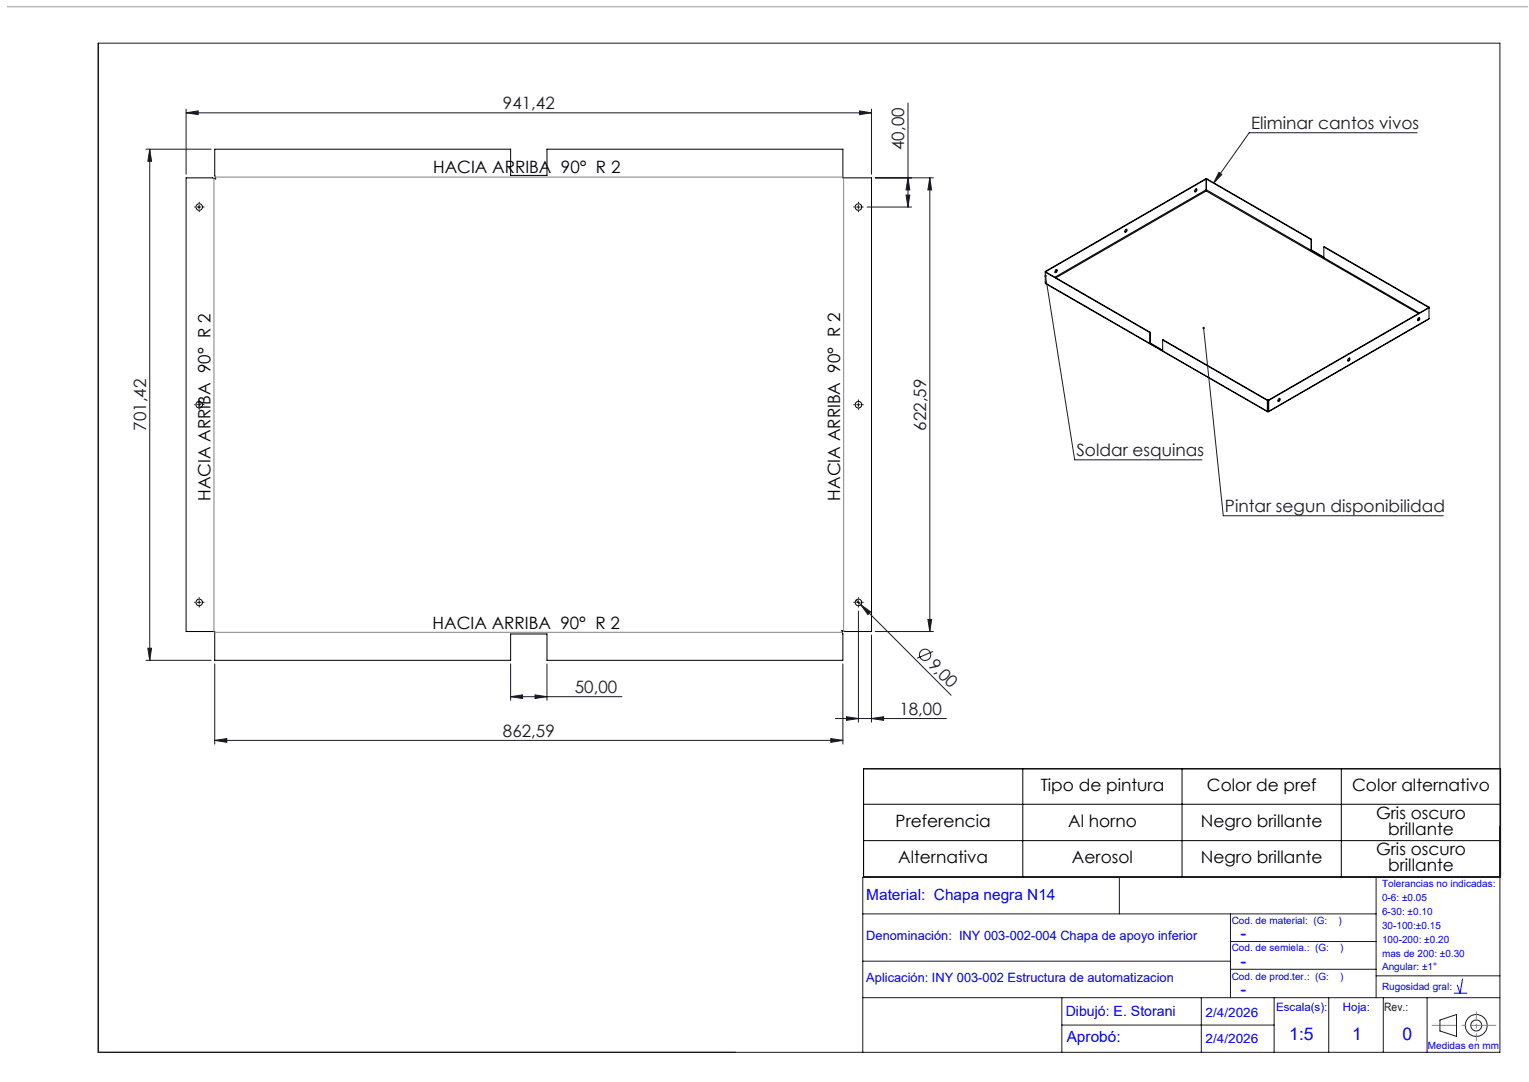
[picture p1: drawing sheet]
<svg xmlns="http://www.w3.org/2000/svg" width="420mm" height="297mm" viewBox="0 0 420 297" stroke-linecap="round" stroke-linejoin="round" font-family="sans-serif">
<g fill="none" stroke="#000" stroke-width=".27">
<path d="M51.1 48.8h7.2l1 .3-.3-.9v-7.2h81.3v7.2h9.9v-7.2h81.3v7.8h7.9v124.6h-7.2l-1-.3 .3 .9v7.3h-81.3v-7.3h-9.9v7.3h-81.3v-7.9h-7.9zM328.4 52l.1-.1a.39 .39 0 0 1 .2 .5 .39 .39 0 0 1-.5 .1zM328.6 51.9l-.1 .4-.3 .3M331.3 52.1v.3M331.3 49.2l-44 25.4M331.3 49.2v2.9M331.3 52.1l-41.5 24M331.3 49.2l-44.2 25.3M331.3 52.4l-41.2 23.9M331.3 52.4l58.3 33.6M331.4 52.1l-.1 .3M331.4 49.2l28.7 16.6"/>
<path d="M331.4 49.2l28.9 16.5M331.4 52.1l58.5 33.8M331.4 49.2v2.9M287.1 77.7l61.1 35.3M287.1 77.7l61 35.2M287.1 74.5v3.2M287.1 74.5l.2 .1M287.3 74.6l-.2 .1 28.7 16.6M287.3 74.6l28.7 16.6M287.3 74.6h.1M290 74.1a.28 .28 0 0 1 .4 0 .28 .28 0 0 1-.1 .4 .28 .28 0 0 1-.2 .3 .28 .28 0 0 1-.3-.3zM290.2 74v.4l-.4 .4"/>
<path d="M309.2 63a.28 .28 0 0 1 .4 0 .28 .28 0 0 1-.1 .5 .28 .28 0 0 1-.2 .3 .28 .28 0 0 1-.3-.3zM309.4 62.9l-.1 .6-.3 .2M360.1 65.8v2.9l.2-.1M360.3 68.6l3.3 2M360.3 65.7l-.2 .1M360.3 65.7v2.9M363.6 67.8l28.8 16.6M363.6 67.8l28.9 16.5M363.6 67.8v2.9M315.8 91.3v3l.2-.1M316 94.2l3.4 1.9M316 91.2l-.2 .1"/>
<path d="M316 91.2v3M319.4 93.3v3M319.4 93.3l28.7 16.6M319.4 93.3l28.9 16.6M370.4 98.4l.2-.1a.39 .39 0 0 1 .1 .5 .39 .39 0 0 1-.5 .2zM370.7 98.3l-.1 .4-.4 .3M389.6 87.3a.25 .25 0 0 1 .4 0 .25 .25 0 0 1 0 .3l-.1 .1a.3 .3 0 0 1-.4 .3 .3 .3 0 0 1 0-.5zM389.8 87.2v.5l-.4 .2M392.4 84.5h.1l-44 25.4M392.4 84.5l-44 25.4M392.4 84.4v.1M392.5 87.5l-44 25.5"/>
<path d="M392.5 84.3v3.2M392.5 87.5l-44 25.4M392.5 84.3l-.1 .1M348.1 112.9l.2 .1M348.1 109.9v3M348.3 112.8h.1M348.3 109.9h-.2M348.3 109.9v2.9M348.3 112.8l-.2 .1M348.3 112.8v.2M348.4 112.8h-.1M348.4 112.8l.1 .1"/>
<path d="M348.4 109.9v2.9M348.4 109.9h.1M348.5 112.9l-.2 .1M348.5 109.9v3M351.2 109.5a.28 .28 0 0 1 .5 0 .28 .28 0 0 1-.1 .4 .28 .28 0 0 1-.3 .3 .28 .28 0 0 1-.3-.3zM351.5 109.4l-.1 .4-.4 .3M237.2 211h175v29.7h-175zM281 211v29.7M324.7 211v29.7M368.4 211v29.7M237.2 220.8h175M237.2 230.7h175"/>
<circle cx="54.7" cy="56.8" r=".92"/>
<circle cx="235.8" cy="56.9" r=".91"/>
<circle cx="54.7" cy="111.1" r=".92"/>
<circle cx="235.8" cy="111.1" r=".91"/>
<circle cx="54.7" cy="165.4" r=".92"/>
<circle cx="235.8" cy="165.4" r=".91"/>
</g>
<g fill="none" stroke="#191924" stroke-width=".27">
<path d="M27 11.8h385v277.1h-385zM51.1 31l3.3-.6v1.1zM51.1 29.9v17.9M51.1 31h188.3M236.1 30.4l3.3 .6-3.3 .5zM239.4 29.9v17.9M249.4 28.3v28.5M389.3 36.4h-46.2l-9.8 13.9M40.1 41h17.9M41.1 41l.5 3.3h-1zM41.1 41v140.3M54.2 56.8h1"/>
<path d="M54.7 56.3v1M235.3 56.8h1M235.8 56.3v1M238.2 56.8h12.2M240.4 48.8h16M248.9 53.5h1l-.5 3.3zM249.4 48.8l.5 3.3h-1zM255.4 48.8l.5 3.3h-1zM255.4 48.8v124.6M334.8 47.3l.8 .6-2.3 2.4zM287.2 75.7l8 50.5h35M330.6 90.1l5.4 51.5h60.5"/>
<path d="M54.2 111.1h1M54.7 110.6v1M235.3 111.1h1M235.8 110.6v1M40.6 177.9h1l-.5 3.4zM54.2 165.3h1M54.7 164.8v1M235.2 164.7l1.2 1.3M235.3 165.3h1M235.8 164.8v1M235.8 167.7v30.5M236.4 166l2.7 2-.7 .7z"/>
<path d="M236.4 166l24.9 24.8M239.4 174.3v23.9M240.4 173.4h16M254.9 170h1l-.5 3.4zM256.3 178.8l-4.4 1.9M40.1 181.3h17.9M59 182.2v22.1M140.3 191.2l3.2-.5v1zM140.3 182.2v10M140.3 191.2h30.6M147 190.7l3.2 .5-3.2 .5zM150.2 182.2v10"/>
<path d="M229.4 197.2h30.6M231.5 182.2v22.1M232.5 196.7l3.3 .5-3.3 .5zM239.4 197.2l3.3-.5v1zM59 203.2l3.3-.5v1.1zM59 203.2h172.5M228.2 202.7l3.3 .5-3.3 .6zM237 250.9h141M307.5 240.8v10.1M338 250.9v23M338 258.4h40M378 240.8v33.1"/>
<path d="M412 240.8h-175v48.1M237 263.8h101M237 273.9h175M291.7 273.9v15M330 273.9v15M338 266.1h40M350 273.9v15M365 273.9v15M378 267.9h34M380 273.9v15M392 273.9v15M395.5 280l4.6-1.5v6l-4.6-1.5z"/>
<path d="M291.7 281.4h58.3"/>
<circle cx="254.1" cy="179.7" r="1.56"/>
<circle cx="405.5" cy="281.5" r="1.49"/>
<circle cx="405.5" cy="281.5" r="3"/>
</g>
<path d="M405.5 277.6v8.2" fill="none" stroke="#ff8000" stroke-width=".27" stroke-dasharray="15.2 1.3 1.3 1.3" stroke-dashoffset="13.1" stroke-linecap="butt"/>
<path d="M393.3 281.5h17.7" fill="none" stroke="#ff8000" stroke-width=".27" stroke-dasharray="15.2 1.3 1.3 1.3" stroke-dashoffset="8.3" stroke-linecap="butt"/>
<g fill="none" stroke="#191924" stroke-width=".27" stroke-dasharray="15.2 1.3 1.3 1.3" stroke-linecap="butt">
<path d="M53.7 56.8h-.4M54.7 57.8v.4M54.7 55.8v-.4M55.7 56.8h.4M234.8 56.8h-.4M235.8 57.8v.4M235.8 55.8v-.4M236.8 56.8h.4M53.7 111.1h-.4M54.7 112.1v.4M54.7 110.1v-.4M55.7 111.1h.4"/>
<path d="M234.8 111.1h-.4M235.8 112.1v.4M235.8 110.1v-.4M236.8 111.1h.4M53.7 165.3h-.4M54.7 166.3v.4M54.7 164.3v-.4M55.7 165.3h.4M234.8 165.3h-.4M235.8 166.3v.4M235.8 164.3v-.4M236.8 165.3h.4"/>
</g>
<path d="M58.8 49v124.4M59.1 48.6h172.4M231.7 48.8v124.4M59 173.6h172.4" fill="none" stroke="#808080" stroke-width=".27"/>
<path d="M2 1.9h417.7" fill="none" stroke="#9a9a9a" stroke-width=".27"/>
<path d="M399.5 272.6h3.4M401.7 268.7l-.6 3.9-.8-2.2" fill="none" stroke="#00f" stroke-width=".27"/>
<g fill="#191924">
<path d="M236.4 166l2.7 2-.7 .7z"/>
<path d="M330.4 89.8a.34 .34 0 0 0 .1 .6 .34 .34 0 0 0 .5-.3 .34 .34 0 0 0-.4-.4v.4v-.4zM334.8 47.3l.8 .6-2.3 2.4zM287 75.5a.34 .34 0 0 0 0 .6 .34 .34 0 0 0 .5-.3 .34 .34 0 0 0-.3-.4v.3v-.3z"/>
<path d="M51.1 31l3.3-.6v1.1zM236.1 30.4l3.3 .6-3.3 .5zM59 203.2l3.3-.5v1.1zM228.2 202.7l3.3 .5-3.3 .6zM140.3 191.2l3.2-.5v1zM147 190.7l3.2 .5-3.2 .5z"/>
<path d="M239.4 197.2l3.3-.5v1zM232.5 196.7l3.3 .5-3.3 .5z"/>
<path d="M254.9 170h1l-.5 3.4zM255.4 48.8l.5 3.3h-1zM248.9 53.5h1l-.5 3.3zM249.4 48.8l.5 3.3h-1z"/>
<path d="M41.1 41l.5 3.3h-1zM40.6 177.9h1l-.5 3.4z"/>
</g>
<g font-size="4.8" fill="#00f">
<text x="340.8" y="257.8">-</text>
<text x="340.8" y="265.4">-</text>
<text x="340.8" y="273.2">-</text>
<text x="354.2" y="285.4">1:5</text>
<text x="371.4" y="285.4">1</text>
<text x="385.2" y="285.4">0</text>
</g>
<g font-size="4.7" fill="#191924">
<text x="138.2" y="29.9">941,42</text>
<text x="343.6" y="35.3">Eliminar cantos vivos</text>
<text x="248.4" y="41.2" transform="rotate(-90 248.4 41.2)">40,00</text>
<text x="40.1" y="118.2" transform="rotate(-90 40.1 118.2)">701,42</text>
<text x="254.4" y="118.2" transform="rotate(-90 254.4 118.2)">622,59</text>
<text x="295.7" y="125.2">Soldar esquinas</text>
<text x="336.5" y="140.5">Pintar segun disponibilidad</text>
<text x="254.7" y="182.8" transform="rotate(45 254.7 182.8)">9,00</text>
<text x="157.9" y="190.2">50,00</text>
<text x="247.1" y="196.2">18,00</text>
<text x="138.2" y="202.2">862,59</text>
</g>
<g font-size="4.7">
<text x="119" y="47.6">HACIA ARRIBA 90° R 2</text>
<text x="57.8" y="137.5" transform="rotate(-90 57.8 137.5)">HACIA ARRIBA 90° R 2</text>
<text x="230.8" y="137.4" transform="rotate(-90 230.8 137.4)">HACIA ARRIBA 90° R 2</text>
<text x="118.8" y="172.6">HACIA ARRIBA 90° R 2</text>
<text x="285.9" y="217.1">Tipo de pintura</text>
<text x="331.5" y="217.1">Color de pref</text>
<text x="371.4" y="217.1">Color alternativo</text>
<text x="246" y="227">Preferencia</text>
<text x="293.4" y="227">Al horno</text>
<text x="329.9" y="227">Negro brillante</text>
<text x="378" y="224.7">Gris oscuro</text>
<text x="381.3" y="229.2">brillante</text>
<text x="246.7" y="237">Alternativa</text>
<text x="294.5" y="237">Aerosol</text>
<text x="329.9" y="237">Negro brillante</text>
<text x="378" y="234.7">Gris oscuro</text>
<text x="381.3" y="239.2">brillante</text>
</g>
<g font-size="4.2" fill="#00f">
<text x="238" y="247">Material: Chapa negra N14</text>
<text x="293" y="286">Aprobó:</text>
</g>
<text font-size="3.9" fill="#00f" x="292.8" y="279">Dibujó: E. Storani</text>
<g font-size="3.5" fill="#00f">
<text x="238" y="257.9">Denominación: INY 003-002-004 Chapa de apoyo inferior</text>
<text x="238" y="269.5">Aplicación: INY 003-002 Estructura de automatizacion</text>
<text x="331.2" y="279.1">2/4/2026</text>
<text x="331.2" y="286.3">2/4/2026</text>
</g>
<g font-size="3.2" fill="#00f">
<text x="350.5" y="277.5">Escala(s):</text>
<text x="368.9" y="277.5">Hoja:</text>
</g>
<text font-size="3.2" fill="#191924" x="380.2" y="277.6">Rev.:</text>
<g font-size="2.7" fill="#00f">
<text x="379.6" y="243.6">Tolerancias no indicadas:</text>
<text x="379.6" y="247.4">0-6: ±0.05</text>
<text x="379.6" y="251.2">6-30: ±0.10</text>
<text x="338.3" y="253.6">Cod. de material: (G:</text>
<text x="367.7" y="253.6">)</text>
<text x="379.6" y="255">30-100:±0.15</text>
<text x="338.3" y="261.2">Cod. de semiela.: (G:</text>
<text x="368.1" y="261.2">)</text>
<text x="379.6" y="258.8">100-200: ±0.20</text>
<text x="379.6" y="262.6">mas de 200: ±0.30</text>
<text x="338.3" y="269">Cod. de prod.ter.: (G:</text>
<text x="368.1" y="269">)</text>
<text x="379.6" y="266.4">Angular: ±1°</text>
<text x="379.6" y="271.8">Rugosidad gral:</text>
<text x="392.2" y="288">Medidas en mm</text>
</g>
</svg>
